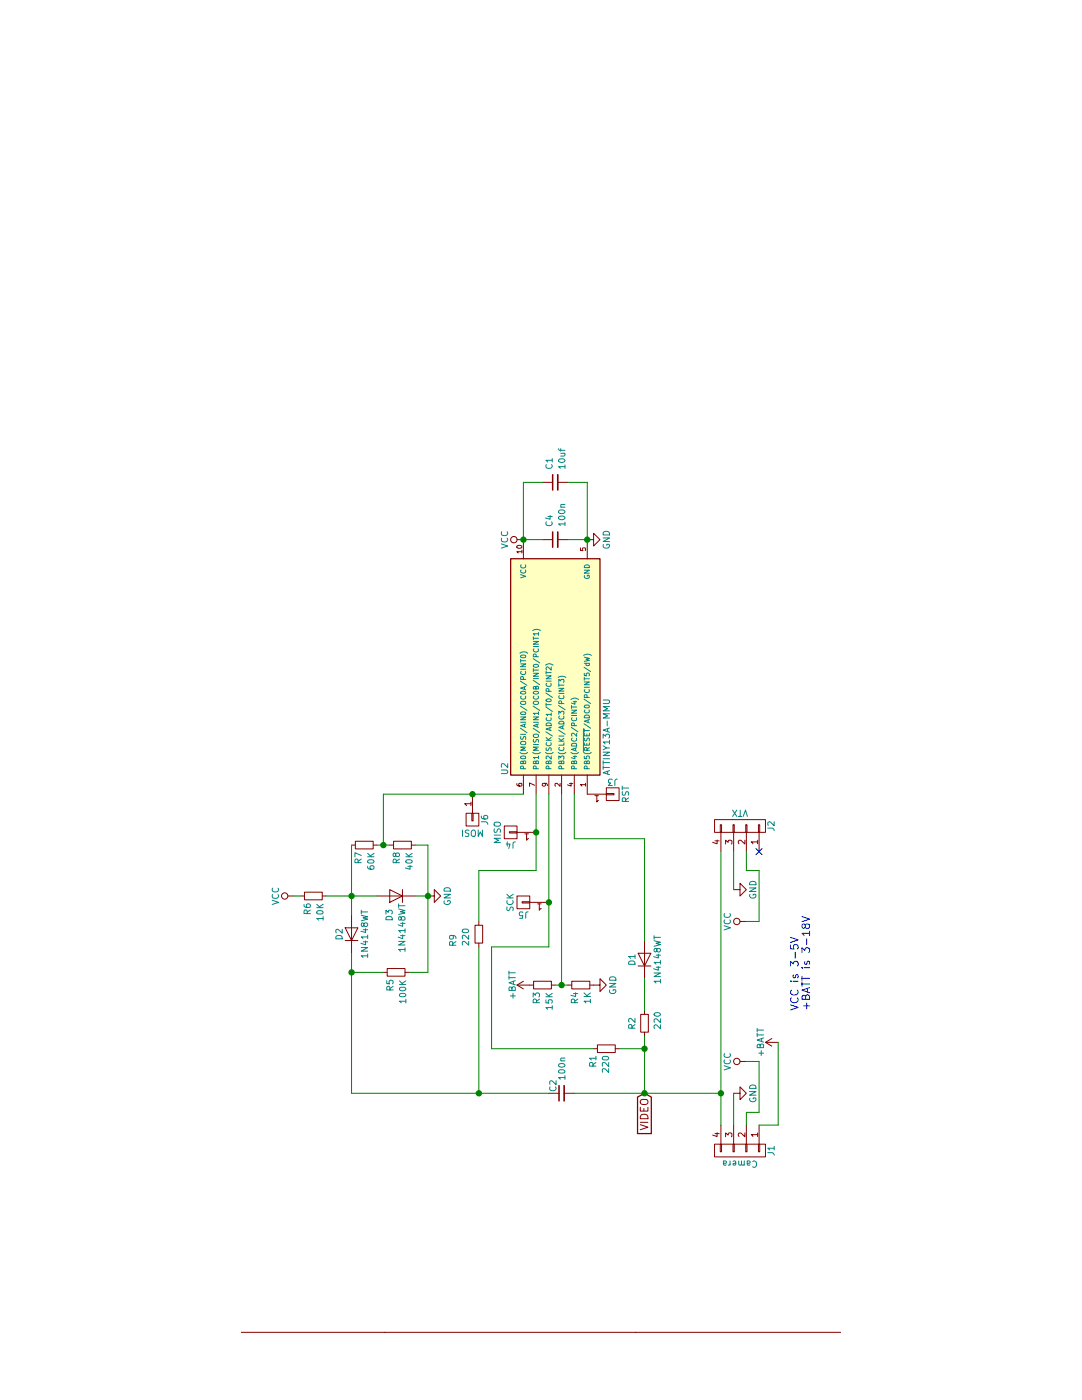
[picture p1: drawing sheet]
EESchema Schematic File Version 2
LIBS:power
LIBS:device
LIBS:transistors
LIBS:conn
LIBS:linear
LIBS:regul
LIBS:74xx
LIBS:cmos4000
LIBS:adc-dac
LIBS:memory
LIBS:xilinx
LIBS:microcontrollers
LIBS:dsp
LIBS:microchip
LIBS:analog_switches
LIBS:motorola
LIBS:texas
LIBS:intel
LIBS:audio
LIBS:interface
LIBS:digital-audio
LIBS:philips
LIBS:display
LIBS:cypress
LIBS:siliconi
LIBS:opto
LIBS:atmel
LIBS:contrib
LIBS:valves
LIBS:LMH1980
LIBS:VoltageOSD-cache
EELAYER 25 0
EELAYER END
$Descr A4 11693 8268
encoding utf-8
Sheet 1 1
Title ""
Date ""
Rev ""
Comp ""
Comment1 ""
Comment2 ""
Comment3 ""
Comment4 ""
$EndDescr
$Comp
L ATTINY13A-MMF U2
U 1 1
P 5700 3700
F 0 "U2" H 4900 4100 50  0000 C CNN
F 1 "ATTINY13A-MMU" H 5150 3300 50  0000 C CNN
F 2 ".pretty:MLF_10M1" H 6300 3700 50  0001 C CIN
F 3 "" H 4900 4050 50  0001 C CNN
	1    5700 3700
	1    0    0    -1  
$EndComp
$Comp
L C_Small C2
U 1 1
P 2350 3750
F 0 "C2" H 2360 3820 50  0000 L CNN
F 1 "100n" H 2450 3750 50  0000 L CNN
F 2 "Capacitors_SMD:C_0402_NoSilk" H 2350 3750 50  0001 C CNN
F 3 "" H 2350 3750 50  0001 C CNN
	1    2350 3750
	1    0    0    -1  
$EndComp
$Comp
L GND #PWR11
U 1 1
P 6700 3950
F 0 "#PWR11" H 6700 3700 50  0001 C CNN
F 1 "GND" H 6700 3800 50  0000 C CNN
F 2 "" H 6700 3950 50  0001 C CNN
F 3 "" H 6700 3950 50  0001 C CNN
	1    6700 3950
	1    0    0    -1  
$EndComp
$Comp
L VCC #PWR10
U 1 1
P 6700 3450
F 0 "#PWR10" H 6700 3300 50  0001 C CNN
F 1 "VCC" H 6700 3600 50  0000 C CNN
F 2 "" H 6700 3450 50  0001 C CNN
F 3 "" H 6700 3450 50  0001 C CNN
	1    6700 3450
	1    0    0    -1  
$EndComp
$Comp
L D D1
U 1 1
P 3400 4400
F 0 "D1" H 3400 4500 50  0000 C CNN
F 1 "1N4148WT" H 3400 4300 50  0000 C CNN
F 2 "Diodes_SMD:D_SOD-523" H 3400 4400 50  0001 C CNN
F 3 "" H 3400 4400 50  0001 C CNN
	1    3400 4400
	1    0    0    -1  
$EndComp
$Comp
L R_Small R2
U 1 1
P 2900 4400
F 0 "R2" V 2800 4350 50  0000 L CNN
F 1 "220" V 3000 4350 50  0000 L CNN
F 2 "Resistors_SMD:R_0402_NoSilk" H 2900 4400 50  0001 C CNN
F 3 "" H 2900 4400 50  0001 C CNN
	1    2900 4400
	0    1    1    0   
$EndComp
$Comp
L R_Small R3
U 1 1
P 3200 3600
F 0 "R3" H 3050 3650 50  0000 L CNN
F 1 "15K" H 3000 3550 50  0000 L CNN
F 2 "Resistors_SMD:R_0402_NoSilk" H 3200 3600 50  0001 C CNN
F 3 "" H 3200 3600 50  0001 C CNN
	1    3200 3600
	1    0    0    -1  
$EndComp
$Comp
L R_Small R4
U 1 1
P 3200 3900
F 0 "R4" H 3050 3950 50  0000 L CNN
F 1 "1K" H 3050 3850 50  0000 L CNN
F 2 "Resistors_SMD:R_0402_NoSilk" H 3200 3900 50  0001 C CNN
F 3 "" H 3200 3900 50  0001 C CNN
	1    3200 3900
	1    0    0    -1  
$EndComp
$Comp
L GND #PWR5
U 1 1
P 3200 4000
F 0 "#PWR5" H 3200 3750 50  0001 C CNN
F 1 "GND" H 3200 3850 50  0000 C CNN
F 2 "" H 3200 4000 50  0001 C CNN
F 3 "" H 3200 4000 50  0001 C CNN
	1    3200 4000
	1    0    0    -1  
$EndComp
$Comp
L +BATT #PWR4
U 1 1
P 3200 3500
F 0 "#PWR4" H 3200 3350 50  0001 C CNN
F 1 "+BATT" H 3200 3640 50  0000 C CNN
F 2 "" H 3200 3500 50  0001 C CNN
F 3 "" H 3200 3500 50  0001 C CNN
	1    3200 3500
	1    0    0    -1  
$EndComp
$Comp
L CONN_01X04 J1
U 1 1
P 1900 5150
F 0 "J1" H 1900 5400 50  0000 C CNN
F 1 "Camera" V 2000 5150 50  0000 C CNN
F 2 ".pretty:4pin_SMD_small" H 1900 5150 50  0001 C CNN
F 3 "" H 1900 5150 50  0001 C CNN
	1    1900 5150
	-1   0    0    1   
$EndComp
$Comp
L CONN_01X04 J2
U 1 1
P 4450 5150
F 0 "J2" H 4450 5400 50  0000 C CNN
F 1 "VTX" V 4550 5150 50  0000 C CNN
F 2 ".pretty:4pin_SMD_small" H 4450 5150 50  0001 C CNN
F 3 "" H 4450 5150 50  0001 C CNN
	1    4450 5150
	1    0    0    1   
$EndComp
$Comp
L GND #PWR1
U 1 1
P 2350 5100
F 0 "#PWR1" H 2350 4850 50  0001 C CNN
F 1 "GND" H 2350 4950 50  0000 C CNN
F 2 "" H 2350 5100 50  0001 C CNN
F 3 "" H 2350 5100 50  0001 C CNN
	1    2350 5100
	1    0    0    -1  
$EndComp
$Comp
L GND #PWR9
U 1 1
P 3950 5100
F 0 "#PWR9" H 3950 4850 50  0001 C CNN
F 1 "GND" H 3950 4950 50  0000 C CNN
F 2 "" H 3950 5100 50  0001 C CNN
F 3 "" H 3950 5100 50  0001 C CNN
	1    3950 5100
	1    0    0    -1  
$EndComp
$Comp
L VCC #PWR2
U 1 1
P 2600 5200
F 0 "#PWR2" H 2600 5050 50  0001 C CNN
F 1 "VCC" H 2600 5350 50  0000 C CNN
F 2 "" H 2600 5200 50  0001 C CNN
F 3 "" H 2600 5200 50  0001 C CNN
	1    2600 5200
	1    0    0    -1  
$EndComp
$Comp
L VCC #PWR6
U 1 1
P 3700 5200
F 0 "#PWR6" H 3700 5050 50  0001 C CNN
F 1 "VCC" H 3700 5350 50  0000 C CNN
F 2 "" H 3700 5200 50  0001 C CNN
F 3 "" H 3700 5200 50  0001 C CNN
	1    3700 5200
	1    0    0    -1  
$EndComp
$Comp
L +BATT #PWR3
U 1 1
P 2750 5450
F 0 "#PWR3" H 2750 5300 50  0001 C CNN
F 1 "+BATT" H 2750 5590 50  0000 C CNN
F 2 "" H 2750 5450 50  0001 C CNN
F 3 "" H 2750 5450 50  0001 C CNN
	1    2750 5450
	1    0    0    -1  
$EndComp
Text GLabel 2350 4400 0    60   Input ~ 0
VIDEO
$Comp
L C_Small C4
U 1 1
P 6700 3700
F 0 "C4" H 6800 3750 50  0000 L CNN
F 1 "100n" H 6800 3650 50  0000 L CNN
F 2 "Capacitors_SMD:C_0402_NoSilk" H 6700 3700 50  0001 C CNN
F 3 "" H 6700 3700 50  0001 C CNN
	1    6700 3700
	1    0    0    -1  
$EndComp
$Comp
L CONN_01X01 J3
U 1 1
P 4700 4150
F 0 "J3" H 4700 4250 50  0000 C CNN
F 1 "RST" V 4800 4150 50  0000 C CNN
F 2 ".pretty:Prog_pad" H 4700 4150 50  0001 C CNN
F 3 "" H 4700 4150 50  0001 C CNN
	1    4700 4150
	0    1    1    0   
$EndComp
$Comp
L CONN_01X01 J5
U 1 1
P 3850 3450
F 0 "J5" H 3850 3550 50  0000 C CNN
F 1 "SCK" V 3950 3450 50  0000 C CNN
F 2 ".pretty:Prog_pad" H 3850 3450 50  0001 C CNN
F 3 "" H 3850 3450 50  0001 C CNN
	1    3850 3450
	0    -1   -1   0   
$EndComp
$Comp
L CONN_01X01 J4
U 1 1
P 4400 3350
F 0 "J4" H 4400 3450 50  0000 C CNN
F 1 "MISO" V 4500 3350 50  0000 C CNN
F 2 ".pretty:Prog_pad" H 4400 3350 50  0001 C CNN
F 3 "" H 4400 3350 50  0001 C CNN
	1    4400 3350
	0    -1   -1   0   
$EndComp
Wire Wire Line
	3250 4400 3000 4400
Wire Wire Line
	2350 4400 2800 4400
Wire Wire Line
	3200 3700 3200 3800
Wire Wire Line
	3200 3750 4700 3750
Connection ~ 3200 3750
Wire Wire Line
	2100 5000 4250 5000
Wire Wire Line
	2350 3850 2350 5000
Connection ~ 2350 5000
Wire Wire Line
	4250 5100 3950 5100
Wire Wire Line
	2350 5100 2100 5100
Wire Wire Line
	2100 5200 2200 5200
Wire Wire Line
	2200 5200 2200 5300
Wire Wire Line
	2200 5300 2600 5300
Wire Wire Line
	2600 5300 2600 5200
Wire Wire Line
	3700 5200 3700 5300
Wire Wire Line
	3700 5300 4100 5300
Wire Wire Line
	4100 5300 4100 5200
Wire Wire Line
	4100 5200 4250 5200
Wire Wire Line
	2100 5300 2100 5450
Wire Wire Line
	2100 5450 2750 5450
Wire Wire Line
	6700 3600 6700 3450
Wire Wire Line
	6700 3800 6700 3950
Connection ~ 2350 4400
Wire Wire Line
	3550 4400 4350 4400
Wire Wire Line
	4350 4400 4350 3850
Wire Wire Line
	4350 3850 4700 3850
Wire Wire Line
	3500 3650 4700 3650
Wire Wire Line
	4100 3550 4700 3550
Connection ~ 4400 3550
Wire Wire Line
	4700 2350 4700 3450
$Comp
L D D2
U 1 1
P 3600 2100
F 0 "D2" H 3600 2200 50  0000 C CNN
F 1 "1N4148WT" H 3600 2000 50  0000 C CNN
F 2 "Diodes_SMD:D_SOD-523" H 3600 2100 50  0001 C CNN
F 3 "" H 3600 2100 50  0001 C CNN
	1    3600 2100
	1    0    0    -1  
$EndComp
$Comp
L D D3
U 1 1
P 3900 2450
F 0 "D3" V 3950 2600 50  0000 C CNN
F 1 "1N4148WT" V 3850 2700 50  0000 C CNN
F 2 "Diodes_SMD:D_SOD-523" H 3900 2450 50  0001 C CNN
F 3 "" H 3900 2450 50  0001 C CNN
	1    3900 2450
	0    -1   -1   0   
$EndComp
$Comp
L R_Small R6
U 1 1
P 3900 1800
F 0 "R6" H 3750 1850 50  0000 L CNN
F 1 "10K" H 3700 1750 50  0000 L CNN
F 2 "Resistors_SMD:R_0402_NoSilk" H 3900 1800 50  0001 C CNN
F 3 "" H 3900 1800 50  0001 C CNN
	1    3900 1800
	1    0    0    -1  
$EndComp
Wire Wire Line
	3750 2100 4300 2100
Wire Wire Line
	3900 1900 3900 2300
Connection ~ 3900 2100
Wire Wire Line
	3900 1700 3900 1650
$Comp
L VCC #PWR7
U 1 1
P 3900 1650
F 0 "#PWR7" H 3900 1500 50  0001 C CNN
F 1 "VCC" H 3900 1800 50  0000 C CNN
F 2 "" H 3900 1650 50  0001 C CNN
F 3 "" H 3900 1650 50  0001 C CNN
	1    3900 1650
	1    0    0    -1  
$EndComp
Wire Wire Line
	2350 2100 2350 3650
Wire Wire Line
	2350 2100 3450 2100
$Comp
L R_Small R5
U 1 1
P 3300 2450
F 0 "R5" H 3150 2500 50  0000 L CNN
F 1 "100K" H 3050 2400 50  0000 L CNN
F 2 "Resistors_SMD:R_0402_NoSilk" H 3300 2450 50  0001 C CNN
F 3 "" H 3300 2450 50  0001 C CNN
	1    3300 2450
	1    0    0    -1  
$EndComp
Wire Wire Line
	3300 2350 3300 2100
Connection ~ 3300 2100
Wire Wire Line
	3300 2550 3300 2700
Wire Wire Line
	3300 2700 4300 2700
Wire Wire Line
	3900 2700 3900 2600
$Comp
L GND #PWR8
U 1 1
P 3900 2700
F 0 "#PWR8" H 3900 2450 50  0001 C CNN
F 1 "GND" H 3900 2550 50  0000 C CNN
F 2 "" H 3900 2700 50  0001 C CNN
F 3 "" H 3900 2700 50  0001 C CNN
	1    3900 2700
	1    0    0    -1  
$EndComp
Connection ~ 3900 2700
$Comp
L R_Small R7
U 1 1
P 4300 2200
F 0 "R7" H 4150 2250 50  0000 L CNN
F 1 "60K" H 4100 2150 50  0000 L CNN
F 2 "Resistors_SMD:R_0402_NoSilk" H 4300 2200 50  0001 C CNN
F 3 "" H 4300 2200 50  0001 C CNN
	1    4300 2200
	1    0    0    -1  
$EndComp
$Comp
L R_Small R8
U 1 1
P 4300 2500
F 0 "R8" H 4150 2550 50  0000 L CNN
F 1 "40K" H 4100 2450 50  0000 L CNN
F 2 "Resistors_SMD:R_0402_NoSilk" H 4300 2500 50  0001 C CNN
F 3 "" H 4300 2500 50  0001 C CNN
	1    4300 2500
	1    0    0    -1  
$EndComp
Wire Wire Line
	4300 2300 4300 2400
Wire Wire Line
	4300 2700 4300 2600
Wire Wire Line
	4700 2350 4300 2350
Connection ~ 4300 2350
Connection ~ 2350 3100
$Comp
L CONN_01X01 J6
U 1 1
P 4500 3050
F 0 "J6" H 4500 3150 50  0000 C CNN
F 1 "MOSI" V 4600 3050 50  0000 C CNN
F 2 ".pretty:Prog_pad" H 4500 3050 50  0001 C CNN
F 3 "" H 4500 3050 50  0001 C CNN
	1    4500 3050
	-1   0    0    1   
$EndComp
Connection ~ 4700 3050
Wire Wire Line
	3500 3650 3500 3200
Connection ~ 3850 3650
$Comp
L R_Small R1
U 1 1
P 2700 4100
F 0 "R1" H 2750 4000 50  0000 L CNN
F 1 "220" H 2750 4100 50  0000 L CNN
F 2 "Resistors_SMD:R_0402_NoSilk" H 2700 4100 50  0001 C CNN
F 3 "" H 2700 4100 50  0001 C CNN
	1    2700 4100
	-1   0    0    1   
$EndComp
Wire Wire Line
	2700 4200 2700 4400
Connection ~ 2700 4400
Wire Wire Line
	2700 4000 2700 3200
Wire Wire Line
	2700 3200 3500 3200
Wire Wire Line
	4100 3100 4100 3550
NoConn ~ 4250 5300
$Comp
L C_Small C1
U 1 1
P 7150 3700
F 0 "C1" H 7250 3750 50  0000 L CNN
F 1 "10uf" H 7250 3650 50  0000 L CNN
F 2 "Capacitors_SMD:C_0402_NoSilk" H 7150 3700 50  0001 C CNN
F 3 "" H 7150 3700 50  0001 C CNN
	1    7150 3700
	1    0    0    -1  
$EndComp
Wire Wire Line
	6700 3450 7150 3450
Wire Wire Line
	7150 3450 7150 3600
Wire Wire Line
	6700 3950 7150 3950
Wire Wire Line
	7150 3950 7150 3800
Connection ~ 6700 3450
Connection ~ 6700 3950
$Comp
L R_Small R9
U 1 1
P 3600 3100
F 0 "R9" V 3800 3100 50  0000 L CNN
F 1 "220" V 3700 3050 50  0000 L CNN
F 2 "Resistors_SMD:R_0402_NoSilk" H 3600 3100 50  0001 C CNN
F 3 "" H 3600 3100 50  0001 C CNN
	1    3600 3100
	0    -1   -1   0   
$EndComp
Wire Wire Line
	4100 3100 3700 3100
Wire Wire Line
	3500 3100 2350 3100
Text Notes 3000 5700 0    60   ~ 0
VCC is 3-5V\n+BATT is 3-18V
$EndSCHEMATC
